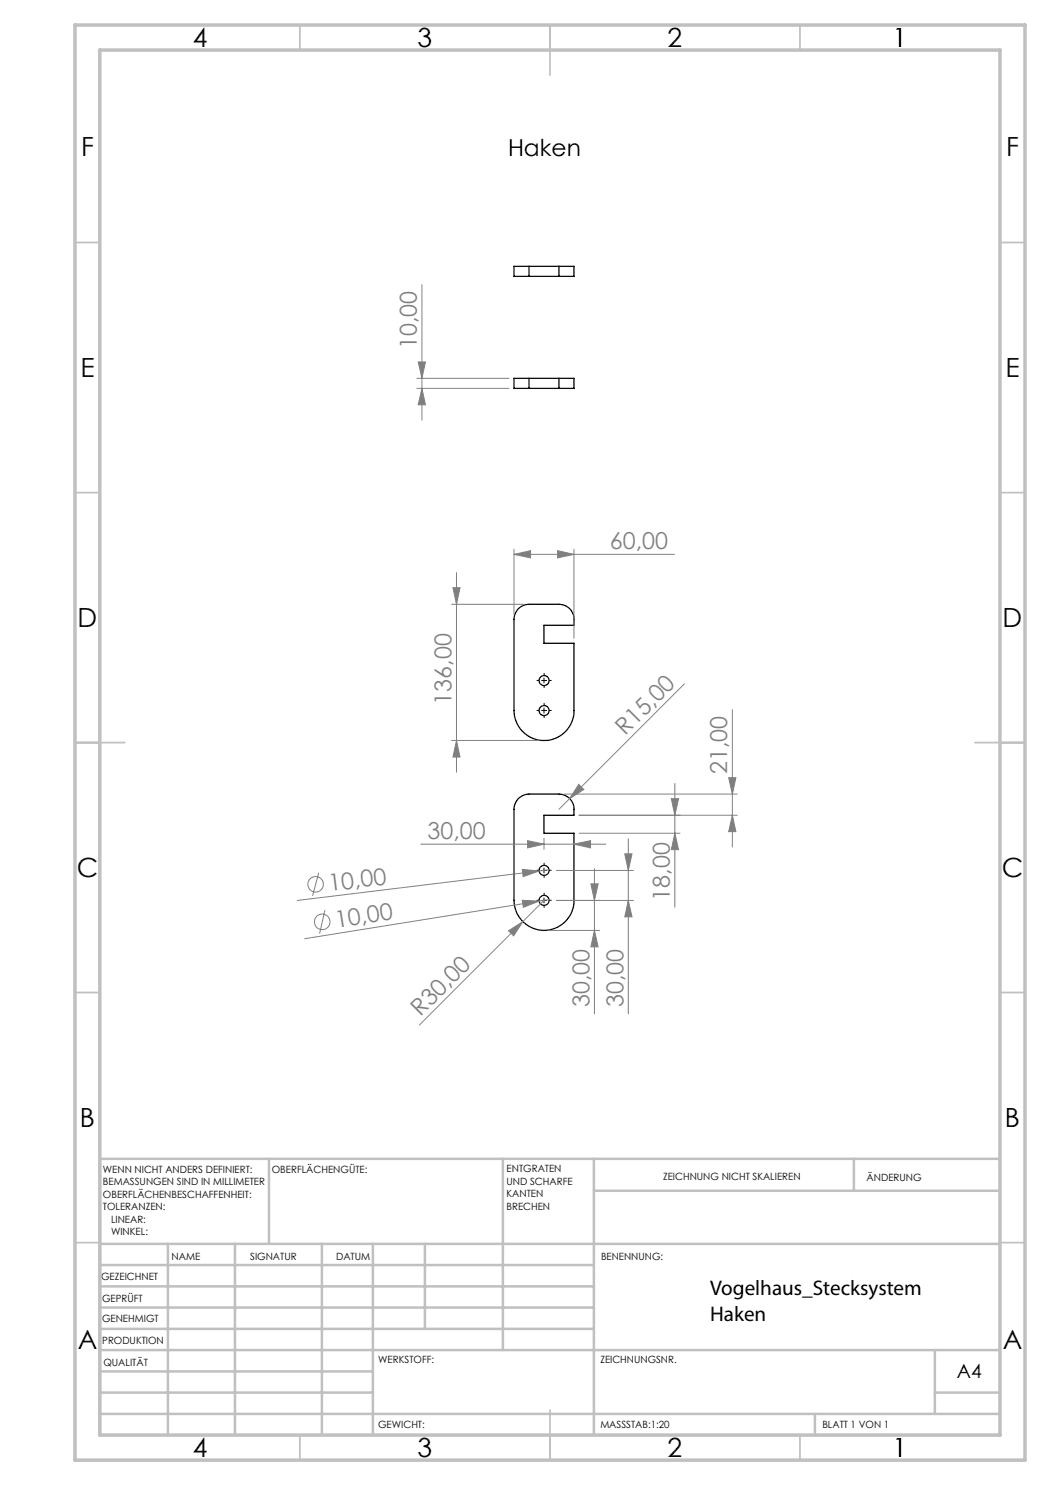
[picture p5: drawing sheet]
<svg xmlns="http://www.w3.org/2000/svg" width="210mm" height="297mm" viewBox="0 0 210 297" stroke-linecap="round" stroke-linejoin="round" font-family="sans-serif">
<g fill="none" stroke="#000" stroke-width=".25">
<path d="M105.8 53.3h-3v2h3M105.8 53.3v2M105.8 55.3h6M105.8 53.3h6M111.8 53.3h3v2h-3M111.8 53.3v2M105.8 75.7h-3v2h3M105.8 75.7v2M105.8 77.7h6M105.8 75.7h6M111.8 75.7h3v2h-3M111.8 75.7v2"/>
<path d="M103.7 121.7l.6-.5 1.1-.3h6.4a2.95 2.95 0 0 1 3 3v1.2h-6v3.6h6v13.4a6 6 0 0 1-6 6 6 6 0 0 1-6-6v-18.2l.2-1.2zM103.7 159.7l1-.6 .7-.2 6.4-.1a2.95 2.95 0 0 1 3 3.1v1.2h-6v3.5h6v13.5a6 6 0 0 1-6 6 6 6 0 0 1-6-6v-18.2l.2-1.2z"/>
<circle cx="108.8" cy="136.1" r="1"/>
<circle cx="108.8" cy="142.1" r="1"/>
<circle cx="108.8" cy="174.1" r="1"/>
<circle cx="108.8" cy="180.1" r="1"/>
</g>
<g fill="none" stroke="#808080" stroke-width=".2">
<path d="M84.4 56.9v27.1M83.4 77.7h18.4M83.4 75.7h18.4M83.6 72.4h1.5l-.7 3.3zM84.4 77.7l.7 3.3h-1.5zM90.6 117.5h1.4l-.7 3.4zM91.3 114.5v39.9M102.8 110.9l3.3-.8v1.5zM102.8 109.9v13M102.8 110.9h32.1M111.5 110.1l3.3 .8-3.3 .7zM114.8 109.9v17.8"/>
<path d="M90.3 120.9h14.5M136.9 136.8l-25.1 25.1M90.3 148.1h17.5M91.3 148.1l.7 3.3h-1.4zM112.8 158.8h34.7M115.7 156.9l1.1 1-2.9 1.8zM134.3 159.7h1.4l-.7 3.4zM135 156.7v24.7M145.7 155.5h1.5l-.7 3.3zM146.5 141.9v27.5M63.7 174.6l-1.2 4.6M84.2 168.8h36.9"/>
<path d="M104.5 173.9l3.3 .3-3.2 1.1zM105.5 168.1l3.3 .7-3.3 .8zM108.8 167.6v2.3M109.8 179.9l-2 .3M109.8 174l-50.3 6.1M111.3 174.1h15.4M114.8 168.8l3.3-.7v1.5zM115.8 166.6h20.2M118.2 176.8h1.4l-.7 3.3zM118.9 173.7v29.1M125 170.8h1.4l-.7 3.3zM125.7 167.7v35.1"/>
<path d="M135 166.6l.7 3.3h-1.4zM146.5 163.1l.7 3.2h-1.5zM147.5 163.1h-31.7M65 182l-1.1 4.7M101.7 186.2l2.9-1.9-1.9 2.9zM104.5 180.1l3.3 .1-3.1 1.3zM107.8 180.2l-46.9 7.5M108.8 180.1l-24.9 24.9M109.8 186.1h10.1M111.3 180.1h15.4M118.9 186.1l.7 3.3h-1.4zM125.7 180.1l.7 3.3h-1.4z"/>
<circle cx="63.1" cy="176.9" r="1.56"/>
<circle cx="64.4" cy="184.4" r="1.55"/>
</g>
<g fill="none" stroke="#000" stroke-width=".2" stroke-dasharray="15.2 1.3 1.3 1.3" stroke-linecap="butt">
<path d="M107.8 136.1h-.5M108.8 135.1v-.5M108.8 137.1v.5M109.8 136.1h.5M107.8 142.1h-.5M108.8 141.1v-.5M108.8 143.1v.5M109.8 142.1h.5M107.8 174.1h-.5M108.8 173.1v-.5M108.8 175.1v.5M108.8 179.1v-.5"/>
<path d="M109.8 174.1h.5M107.8 180.1h-.5M108.8 181.1v.5M109.8 180.1h.5"/>
</g>
<path d="M108.3 136.1h1M108.8 135.6v1M108.3 142.1h1M108.8 141.6v1M108.3 174.1h1M108.8 173.6v1M108.8 179.6v1M108.3 180.1h1" fill="none" stroke="#000" stroke-width=".2"/>
<g fill="none" stroke="#c0c0c0" stroke-width=".35">
<path d="M60 5v5M110 5v10M160 5v5M15 48.5h5M200 48.5h5M15 98.5h5M200 98.5h5M15 148.5h10M195 148.5h10M15 198.5h5M200 198.5h5M15 248.5h5"/>
<path d="M200 248.5h5M60 287v5M110 282v10M160 287v5"/>
</g>
<g fill="none" stroke="#c0c0c0" stroke-width=".5">
<path d="M53.8 231.8v17M100.6 231.8v38.2M118.8 231.8v55.2M118.8 238.2h81.2M170.8 231.8v6.4M200 231.8h-180v55.2M20 248.8h180M20 257.3h98.8M20 253h98.8M33.6 248.8v38.2M47 248.8v38.2M64.4 248.8v38.2"/>
<path d="M74.6 248.8v38.2M85 248.8v17M20 265.8h98.8M20 261.5h98.8M20 278.5h54.6M20 274.3h54.6M20 270h180M187 278.5h13M187 270v12.8M20 282.8h180M163 282.8v4.2"/>
</g>
<path d="M15 5h190v287h-190zM20 10h180v277h-180z" fill="none" stroke="#c0c0c0" stroke-width=".7"/>
<g fill="#808080">
<path d="M104.5 173.9l3.3 .3-3.2 1.1z"/>
<path d="M104.5 180.1l3.3 .1-3.1 1.3z"/>
<path d="M101.7 186.2l2.9-1.9-1.9 2.9z"/>
<path d="M115.7 156.9l1.1 1-2.9 1.8z"/>
<path d="M102.8 110.9l3.3-.8v1.5zM111.5 110.1l3.3 .8-3.3 .7z"/>
<path d="M114.8 168.8l3.3-.7v1.5zM105.5 168.1l3.3 .7-3.3 .8z"/>
<path d="M125.7 180.1l.7 3.3h-1.4zM125 170.8h1.4l-.7 3.3z"/>
<path d="M84.4 77.7l.7 3.3h-1.5zM83.6 72.4h1.5l-.7 3.3z"/>
<path d="M118.2 176.8h1.4l-.7 3.3zM118.9 186.1l.7 3.3h-1.4z"/>
<path d="M135 166.6l.7 3.3h-1.4zM134.3 159.7h1.4l-.7 3.4z"/>
<path d="M145.7 155.5h1.5l-.7 3.3zM146.5 163.1l.7 3.2h-1.5z"/>
<path d="M90.6 117.5h1.4l-.7 3.4zM91.3 148.1l.7 3.3h-1.4z"/>
</g>
<g font-size="5.3">
<text x="38.5" y="9.5">4</text>
<text x="83.5" y="9.5">3</text>
<text x="133.5" y="9.5">2</text>
<text x="178.5" y="9.5">1</text>
<text x="16.2" y="31.2">F</text>
<text x="201.2" y="31.2">F</text>
<text x="16.1" y="75.5">E</text>
<text x="201.1" y="75.5">E</text>
<text x="15.5" y="125.5">D</text>
<text x="200.5" y="125.5">D</text>
<text x="15.4" y="175.5">C</text>
<text x="200.3" y="175.5">C</text>
<text x="16" y="225.5">B</text>
<text x="201" y="225.5">B</text>
<text x="15.5" y="269.7">A</text>
<text x="200.5" y="269.7">A</text>
<text x="38.5" y="291.5">4</text>
<text x="83.5" y="291.5">3</text>
<text x="133.5" y="291.5">2</text>
<text x="178.5" y="291.5">1</text>
</g>
<text font-size="4.7" x="101.6" y="31.1">Haken</text>
<g font-size="4.7" fill="#808080">
<text x="83.4" y="69.8" transform="rotate(-90 83.4 69.8)">10,00</text>
<text x="122" y="109.8">60,00</text>
<text x="90.3" y="140.9" transform="rotate(-90 90.3 140.9)">136,00</text>
<text x="125" y="147.2" transform="rotate(-45 125 147.2)">R15,00</text>
<text x="145.5" y="154.8" transform="rotate(-90 145.5 154.8)">21,00</text>
<text x="85.5" y="167.8">30,00</text>
<text x="65.9" y="178.2" transform="rotate(-7 65.9 178.2)">10,00</text>
<text x="67.3" y="185.6" transform="rotate(-9 67.3 185.6)">10,00</text>
<text x="134" y="180.1" transform="rotate(-90 134 180.1)">18,00</text>
<text x="84.1" y="203.3" transform="rotate(-45 84.1 203.3)">R30,00</text>
<text x="117.9" y="201.5" transform="rotate(-90 117.9 201.5)">30,00</text>
<text x="124.7" y="201.5" transform="rotate(-90 124.7 201.5)">30,00</text>
</g>
<g font-size="4.2">
<text x="142" y="259.1">Vogelhaus_Stecksystem</text>
<text x="142" y="264.1">Haken</text>
</g>
<text font-size="3.9" x="191.4" y="275.6">A4</text>
<g font-size="2">
<text x="20.6" y="234.6">WENN NICHT ANDERS DEFINIERT:</text>
<text x="20.6" y="237.1">BEMASSUNGEN SIND IN MILLIMETER</text>
<text x="20.6" y="239.6">OBERFLÄCHENBESCHAFFENHEIT:</text>
<text x="54.4" y="234.6">OBERFLÄCHENGÜTE:</text>
<text x="101.3" y="234.5">ENTGRATEN</text>
<text x="101.3" y="237">UND SCHARFE</text>
<text x="101.3" y="239.5">KANTEN</text>
<text x="132.6" y="236">ZEICHNUNG NICHT SKALIEREN</text>
<text x="173.3" y="236.2">ÄNDERUNG</text>
<text x="20.6" y="242.1">TOLERANZEN:</text>
<text x="22.2" y="244.6">LINEAR:</text>
<text x="101.3" y="242">BRECHEN</text>
<text x="22.2" y="247.1">WINKEL:</text>
<text x="34.3" y="252">NAME</text>
<text x="50" y="251.9">SIGNATUR</text>
<text x="67.2" y="251.9">DATUM</text>
<text x="120.2" y="251.9">BENENNUNG:</text>
<text x="20.2" y="256.1">GEZEICHNET</text>
<text x="20.4" y="260.3">GEPRÜFT</text>
<text x="20.4" y="264.4">GENEHMIGT</text>
<text x="20.5" y="268.8">PRODUKTION</text>
<text x="20.7" y="273.1">QUALITÄT</text>
<text x="75.6" y="272.5">WERKSTOFF:</text>
<text x="120.1" y="272.5">ZEICHNUNGSNR.</text>
<text x="75.6" y="285.5">GEWICHT:</text>
<text x="120.1" y="285.6">MASSSTAB:1:20</text>
<text x="164.5" y="285.6">BLATT 1 VON 1</text>
</g>
</svg>
